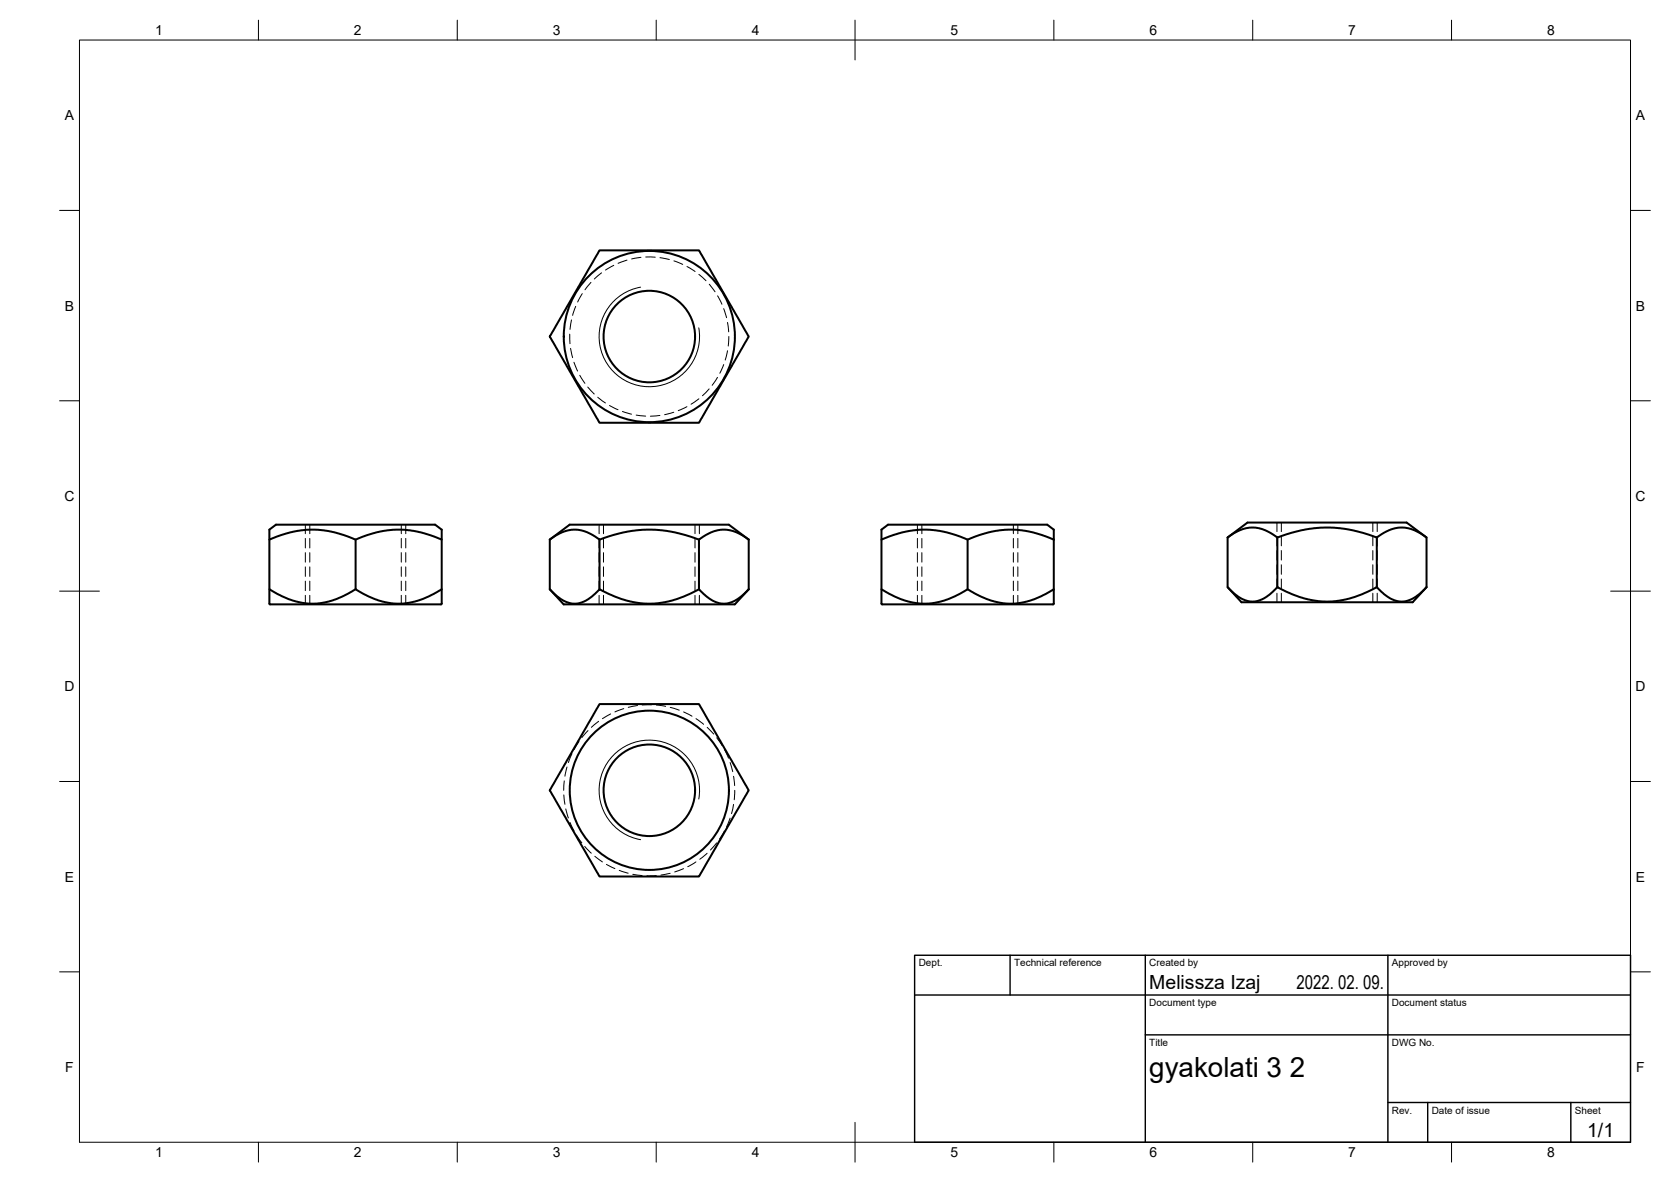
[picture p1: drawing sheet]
<svg xmlns="http://www.w3.org/2000/svg" width="420mm" height="297mm" viewBox="0 0 420 297" stroke-linecap="round" stroke-linejoin="round" font-family="sans-serif">
<!-- layer: Visible -->
<g fill="none" stroke="#000" stroke-width=".51">
<path d="M150.7 62.9h24.2a.89 .89 0 0 1 1.3 .8l11.6 20.1a.89 .89 0 0 1 0 1.6l-11.6 20.1a1.25 1.25 0 0 1-1.8 .7h-22.8a.89 .89 0 0 1-1.3-.7l-11.6-20.1a.89 .89 0 0 1 0-1.6zM67.7 133.1l1.7-1.2h40l1.7 1.2v2.5l-5.4-1.8-2.6-.5-2.2-.2h-2.2l-3.3 .5-5.2 1.7a1.1 1.1 0 0 1-1.6 0l-5.2-1.7-3.3-.5h-2.2l-2.2 .2-2.6 .5-5.4 1.8zM67.7 135.6v12.5l1.7 1a17.4 17.4 0 0 0 19-.4l1-.6M89.4 135.6v12.5l1.9 1.1a17.4 17.4 0 0 0 18.8-.5l1-.6M111.1 135.6v16.1l-.2 .2h-43l-.2-.2v-3.6M138.2 135.6l3-1.8 2.6-.7h1.4l1.5 .3 2.9 1.4a1.67 1.67 0 0 0 2.5 .3l5.6-1.5 4.8-.5h2.6l3.7 .5 5.6 1.5a1.67 1.67 0 0 0 2.4-.3l3-1.4 1.5-.3h1.4l2.6 .7 3 1.8M138.2 135.6l5-3.7h40.1l5 3.7M138.2 135.6v12.5M150.7 135.6v12.5M175.7 135.6v12.5l1.8 1.6a6.3 6.3 0 0 0 9.3-.2l1.5-1.4M188.3 135.6v12.5M221.6 133.1l1.7-1.2h40l1.7 1.2v2.5l-5.4-1.8-2.6-.5-2.2-.2h-2.2l-3.3 .5-5.2 1.7a1.1 1.1 0 0 1-1.6 0l-5.2-1.7-3.3-.5h-2.2l-2.2 .2-2.6 .5-5.4 1.8z"/>
<path d="M221.6 135.6v16.1l.2 .2h43l.2-.2v-3.6l-1.8 1a17.4 17.4 0 0 1-18.9-.4 1.11 1.11 0 0 0-1.8-.1l-1.1 .6a17.4 17.4 0 0 1-18.8-.5l-1-.6M243.3 135.6v12.5M265 135.6v12.5M308.7 135.1l2.9-1.8 2.6-.7h1.5l1.4 .3 3 1.4a1.67 1.67 0 0 0 2.4 .3l5.6-1.5 4.9-.5h2.5l3.7 .5 5.7 1.5a1.67 1.67 0 0 0 2.4-.3l2.9-1.4 1.5-.3h1.5l2.6 .7 2.9 1.8M308.7 135.1l5-3.8h40l5 3.8v12.5M308.7 135.1v12.5l1.7 1.6a6.2 6.2 0 0 0 9.3-.2l1.5-1.4M321.2 135.1v12.5l2 1a22.7 22.7 0 0 0 22.3-.7l.7-.3v-12.5M138.2 148.1l1.8 1.6a6.2 6.2 0 0 0 9.2-.2l1-.8a.68 .68 0 0 1 .5-.5 .68 .68 0 0 1 .7 .2l1.3 .7a22.7 22.7 0 0 0 22.4-.7l.6-.3M138.2 148.1l3.5 3.8h43.1l3.5-3.8M308.7 147.6l3.5 3.7h43l3.5-3.7M346.2 147.6l1.7 1.6a6.3 6.3 0 0 0 9.3-.2l1.5-1.4M150.7 176.9h24.2a.89 .89 0 0 1 1.3 .8l11.6 20.1a.89 .89 0 0 1 0 1.6l-11.6 20.1a.89 .89 0 0 1-1.3 .8h-23.3a.89 .89 0 0 1-1.3-.8l-11.6-20.1a.89 .89 0 0 1 0-1.6z"/>
<circle cx="163.3" cy="84.6" r="11.5"/>
<circle cx="163.3" cy="84.6" r="21.5"/>
<circle cx="163.3" cy="198.6" r="20"/>
<circle cx="163.3" cy="198.6" r="11.5"/>
</g>
<!-- layer: Hidden -->
<g fill="none" stroke="#000" stroke-width=".25">
<path d="M144.8 77l-.8 2.3M146.4 73.8l-1.2 2.1M148.6 71l-1.5 1.8M151.3 68.6l-1.9 1.5M154.3 66.7l-2 1.2M157.6 65.4l-2.2 .8M161.2 64.7l-2.4 .4M162.4 64.6h2.4M165.9 64.8l2.4 .4M169.4 65.6l2.3 .8M172.7 67l2.1 1.2M175.7 68.9l1.8 1.7"/>
<path d="M178.3 71.4l1.5 1.9M180.4 74.3l1.1 2.2M182 77.6l.7 2.2M143.3 84v2.4M143.5 87.6l.5 2.3M143.7 80.4l-.4 2.4M144.3 91l.9 2.2M145.8 94.3l1.3 2M147.8 97.3l1.6 1.7M150.3 99.8l1.9 1.5M178.3 97.7l-1.7 1.7M180.4 94.8l-1.3 2"/>
<path d="M182 91.6l-1 2.2M182.9 88.1l-.5 2.4M182.9 81l.3 2.4M183.3 84.6l-.2 2.4M153.2 101.9l2.2 1.1M156.5 103.4l2.3 .7M160 104.3l2.3 .3M165.9 104.4l-2.4 .2M169.4 103.6l-2.3 .6M172.7 102.2l-2.2 1M175.7 100.2l-1.9 1.4M77.9 131.9v2.2"/>
<path d="M77.9 135.3v2.4M77.9 138.9v2.4M100.9 131.9v2.2M100.9 135.3v2.4M100.9 138.9v2.4M151.7 131.9v2.2M151.7 135.3v2.4M151.7 138.9v2.4M174.8 131.9v2.2M174.8 135.3v2.4M174.8 138.9v2.4M231.8 131.9v2.2"/>
<path d="M231.8 135.3v2.4M231.8 138.9v2.4M254.8 131.9v2.2M254.8 135.3v2.4M254.8 138.9v2.4M322.2 131.3v2.3M322.2 134.8v2.4M322.2 138.4v2.3M345.2 131.3v2.3M345.2 134.8v2.4M345.2 138.4v2.3M77.9 142.5v2.4"/>
<path d="M77.9 146v2.4M77.9 149.6v2.3M100.9 142.5v2.4M100.9 146v2.4M100.9 149.6v2.3M151.7 142.5v2.4M151.7 146v2.4M151.7 149.6v2.3M174.8 142.5v2.4M174.8 146v2.4M174.8 149.6v2.3M231.8 142.5v2.4"/>
<path d="M231.8 146v2.4M231.8 149.6v2.3M254.8 142.5v2.4M254.8 146v2.4M254.8 149.6v2.3M322.2 141.9v2.4M322.2 145.5v2.4M322.2 149.1v2.2M345.2 141.9v2.4M345.2 145.5v2.4M345.2 149.1v2.2M153.5 179.4l-2 1.2"/>
<path d="M156.8 178.1l-2.2 .8M160.3 177.3l-2.3 .5M163.9 177.1l-2.4 .1M165 177.2l2.4 .3M168.5 177.8l2.3 .7M171.9 178.9l2.1 1.1M141.8 199.8l.2 2.3M141.9 196.2l-.2 2.4M142.6 192.8l-.6 2.3M143.8 189.4l-.9 2.2M145.6 186.4l-1.3 2M147.8 183.6l-1.5 1.8"/>
<path d="M150.5 181.3l-1.8 1.5M175 180.6l1.9 1.4M177.8 182.8l1.7 1.7M180.2 185.4l1.4 2M182.2 188.4l1 2.1M183.6 191.6l.6 2.3M184.4 195.1l.3 2.3M184.7 198.6l-.1 2.4M142.3 203.3l.6 2.3M143.3 206.7l1 2.1M144.9 209.9l1.4 1.9M147 212.7l1.7 1.7"/>
<path d="M149.6 215.2l1.9 1.4M152.5 217.2l2.1 1.1M155.7 218.7l2.2 .7M159.1 219.7l2.4 .3M168.5 219.5l-2.3 .4M171.9 218.3l-2.2 .8M175 216.6l-2.1 1.2M177.8 214.4l-1.8 1.5M180.2 211.8l-1.6 1.8M182.1 208.8l-1.2 2.1M183.6 205.6l-.9 2.2M184.4 202.1l-.5 2.4"/>
<path d="M165 220l-2.4 .1"/>
</g>
<!-- layer: Hidden Narrow -->
<g fill="none" stroke="#000" stroke-width=".25">
<path d="M76.8 131.9v2.2M76.8 135.3v2.4M76.8 138.9v2.4M102 131.9v2.2M102 135.3v2.4M102 138.9v2.4M150.6 131.9v2.2M150.6 135.3v2.4M150.6 138.9v2.4M175.9 131.9v2.2M175.9 135.3v2.4M175.9 138.9v2.4"/>
<path d="M230.7 131.9v2.2M230.7 135.3v2.4M230.7 138.9v2.4M255.9 131.9v2.2M255.9 135.3v2.4M255.9 138.9v2.4M321.1 131.3v2.3M321.1 134.8v2.4M321.1 138.4v2.3M346.3 131.3v2.3M346.3 134.8v2.4M346.3 138.4v2.3"/>
<path d="M76.8 142.5v2.4M76.8 146v2.4M76.8 149.6v2.3M102 142.5v2.4M102 146v2.4M102 149.6v2.3M150.6 142.5v2.4M150.6 146v2.4M150.6 149.6v2.3M175.9 142.5v2.4M175.9 146v2.4M175.9 149.6v2.3"/>
<path d="M230.7 142.5v2.4M230.7 146v2.4M230.7 149.6v2.3M255.9 142.5v2.4M255.9 146v2.4M255.9 149.6v2.3M321.1 141.9v2.4M321.1 145.5v2.4M321.1 149.1v2.2M346.3 141.9v2.4M346.3 145.5v2.4M346.3 149.1v2.2"/>
</g>
<!-- layer: Visible Narrow -->
<path d="M161.1 72.2a12.6 12.6 0 0 0-10.2 14.6 12.6 12.6 0 0 0 14.6 10.2 12.6 12.6 0 0 0 10.2-14.6M175.7 200.8a12.6 12.6 0 0 0-10.2-14.6 12.6 12.6 0 0 0-14.6 10.2 12.6 12.6 0 0 0 10.2 14.6" fill="none" stroke="#000" stroke-width=".25"/>
<!-- layer: Border -->
<g fill="none" stroke="#000" stroke-width=".25">
<path d="M20 10.1h390v276.9h-390zM65 5.1v5M115 5.1v5M165 5.1v5M215 5.1v10M265 5.1v5M315 5.1v5M365 5.1v5M15 52.9h5M410 52.9h5M15 100.7h5M410 100.7h5"/>
<path d="M15 148.6h10M405 148.6h10M15 196.4h5M410 196.4h5M15 244.2h5M410 244.2h5M65 287v5M115 287v5M165 287v5M215 282.1v9.9M265 287v5M315 287v5"/>
<path d="M365 287v5"/>
</g>
<!-- layer: TitleBlock -->
<path d="M230 240.1h180v46.9h-180zM230 250h180M254 240.1v9.9M288 240.1v46.9M349 240.1v46.9M288 260.1h122M349 277.1h61M359 277.1v9.9M395 277.1v9.9" fill="none" stroke="#000" stroke-width=".36"/>
<text font-size="7" x="289" y="270.6">gyakolati 3 2</text>
<g font-size="4.9">
<text x="289" y="248.5">Melissza Izaj</text>
<text x="326" y="248.5">2022. 02. 09.</text>
<text x="399.1" y="285.7">1/1</text>
</g>
<g font-size="3.5">
<text x="39" y="8.8">1</text>
<text x="89" y="8.8">2</text>
<text x="139" y="8.8">3</text>
<text x="189" y="8.8">4</text>
<text x="239" y="8.8">5</text>
<text x="289" y="8.8">6</text>
<text x="339" y="8.8">7</text>
<text x="389" y="8.8">8</text>
<text x="16.3" y="30.2">A</text>
<text x="411.3" y="30.2">A</text>
<text x="16.3" y="78">B</text>
<text x="411.3" y="78">B</text>
<text x="16.2" y="125.9">C</text>
<text x="411.2" y="125.9">C</text>
<text x="16.2" y="173.7">D</text>
<text x="411.2" y="173.7">D</text>
<text x="16.3" y="221.6">E</text>
<text x="411.3" y="221.6">E</text>
<text x="16.4" y="269.4">F</text>
<text x="411.4" y="269.4">F</text>
<text x="39" y="290.8">1</text>
<text x="89" y="290.8">2</text>
<text x="139" y="290.8">3</text>
<text x="189" y="290.8">4</text>
<text x="239" y="290.8">5</text>
<text x="289" y="290.8">6</text>
<text x="339" y="290.8">7</text>
<text x="389" y="290.8">8</text>
</g>
<g font-size="2.5">
<text x="231" y="242.9">Dept.</text>
<text x="255" y="242.9">Technical reference</text>
<text x="289" y="242.9">Created by</text>
<text x="350" y="242.9">Approved by</text>
<text x="289" y="252.8">Document type</text>
<text x="350" y="252.8">Document status</text>
<text x="289" y="262.9">Title</text>
<text x="350" y="262.9">DWG No.</text>
<text x="350" y="279.9">Rev.</text>
<text x="360" y="279.9">Date of issue</text>
<text x="396" y="279.9">Sheet</text>
</g>
</svg>
